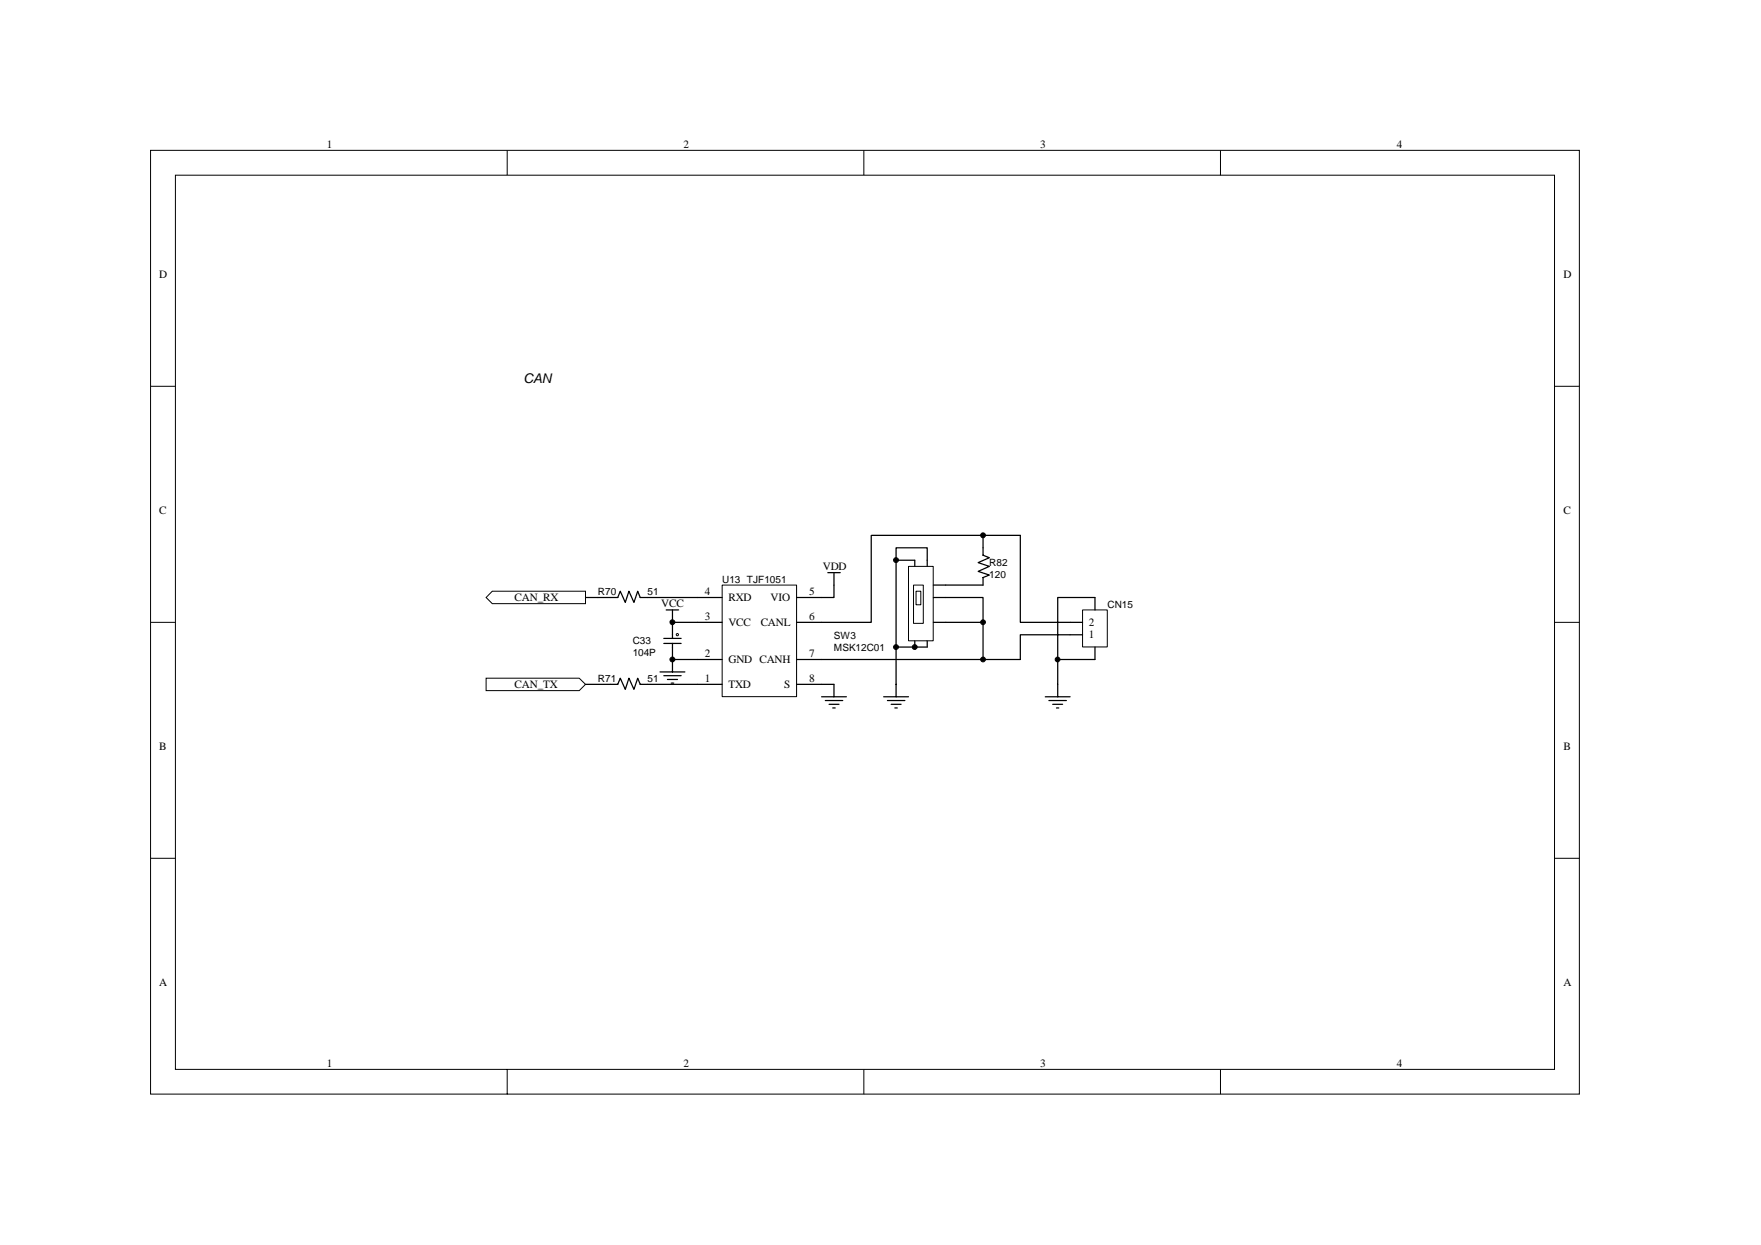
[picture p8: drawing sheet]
<svg xmlns="http://www.w3.org/2000/svg" width="297mm" height="210mm" viewBox="0 0 297 210" stroke-linecap="round" stroke-linejoin="round" font-family="sans-serif">
<g fill="none" stroke="#000" stroke-width=".17">
<path d="M25.4 25.4h241v159.1h-241zM29.6 29.5h232.6v150.9h-232.6zM85.6 25.4v4.1M145.7 25.4v4.1M205.9 25.4v4.1M25.4 65.2h4.2M262.2 65.2h4.2M25.4 105h4.2M262.2 105h4.2M25.4 144.8h4.2M262.2 144.8h4.2M85.6 180.4v4.2"/>
<path d="M145.7 180.4v4.2M205.9 180.4v4.2"/>
</g>
<g fill="#fff" stroke="#000" stroke-width=".17">
<path d="M83 99.7h15.8v2.1h-15.8l-1-1z" fill-rule="evenodd"/>
<path d="M82 114.4h15.7l1.1 1-1.1 1.1h-15.7z" fill-rule="evenodd"/>
</g>
<path d="M112 108.5h2.9M112 107.7h2.9M113.4 105v2.7M113.4 108.5v2.7" fill="none" stroke="#000" stroke-width=".21"/>
<circle cx="114.3" cy="107" r=".19" fill="#fff" stroke="#000" stroke-width=".17"/>
<g fill="none" stroke="#000" stroke-width=".21">
<path d="M139.6 96.6h2.1M140.7 96.6v4.2h-2.1M109.2 100.8h8.4M109.2 115.4h8.4M111.3 113.3h4.2M112 114h2.9M112.4 102.9h2.1M112.6 114.6h1.7M113.2 115.2h.4M113.4 102.9v2.1h4.2M117.6 111.2h-4.2v2.1M138.6 117.5h4.2"/>
<path d="M139.2 118.2h3M139.8 118.8h1.7M140.5 119.4h.4M140.7 115.4v2.1"/>
</g>
<path d="M121.8 98.7h12.6v18.8h-12.6z" fill="#fff"/>
<path d="M121.8 98.7h12.6v18.8h-12.6z" fill="none" stroke="#000" stroke-width=".17"/>
<path d="M165.8 92.4v1.2l1.1 .5-1.9 .8 1.9 .6-1.9 .9 1.9 .6-1.1 .4v1.3M117.6 115.4h4.2M117.6 111.2h4.2M117.6 105h4.2M117.6 100.8h4.2M134.4 115.4h4.2M134.4 111.2h4.2M134.4 105h4.2M134.4 100.8h4.2" fill="none" stroke="#000" stroke-width=".21"/>
<path d="M182.6 102.9h4.2v6.2h-4.2z" fill="#fff"/>
<path d="M182.6 102.9h4.2v6.2h-4.2z" fill="none" stroke="#000" stroke-width=".17"/>
<path d="M172.1 90.3v14.7h10.5M98.8 115.4h5.4l.4-1 .9 1.9 .6-1.9 .8 1.9 .7-1.9 .4 1h1.2M98.8 100.8h5.4l.4-1.1 .9 1.9 .6-1.9 .8 1.9 .7-1.9 .4 1.1h1.2M138.6 115.4h2.1M176.3 117.5h4.2M176.9 118.2h3M177.6 118.8h1.6M178.2 119.4h.4M182.6 107.1h-10.5v4.1M184.7 102.9v-2.1h-6.3v16.7M184.7 109.1v2.1h-6.3" fill="none" stroke="#000" stroke-width=".21"/>
<g fill="#000" stroke="#000" stroke-width=".17">
<circle cx="113.4" cy="111.2" r=".41"/>
<circle cx="113.4" cy="104.9" r=".41"/>
</g>
<path d="M153.3 95.5h4.1v12.6h-4.1z" fill="#fff"/>
<path d="M153.2 95.5h4.2v12.6h-4.2z" fill="none" stroke="#000" stroke-width=".17"/>
<path d="M154.3 94.5v1M156.4 94.5v1M157.4 98.7h2.1M154.3 108.1v1M156.4 108.1v1M157.4 105h2.1M157.4 100.8h2.1" fill="none" stroke="#000" stroke-width=".21"/>
<path d="M154.1 98.7h1.6v6.4h-1.6z" fill="#fff"/>
<path d="M154.1 98.7h1.6v6.4h-1.6z" fill="none" stroke="#000" stroke-width=".17"/>
<path d="M154.5 99.7h.8v2.3h-.8z" fill="#fff"/>
<path d="M154.5 99.7h.8v2.3h-.8z" fill="none" stroke="#000" stroke-width=".17"/>
<g fill="none" stroke="#000" stroke-width=".21">
<path d="M151.1 94.5h3.2M156.4 94.5v-2.1h-5.3v16.7M159.5 98.7h6.3M165.8 90.3v2.1M172.1 90.3h-25.1v14.7h-8.4M138.6 111.2h33.5M149.1 117.5h4.1M149.7 118.2h2.9M150.3 118.8h1.7M150.9 119.4h.5M151.1 109.1v8.4M151.1 109.1h5.3"/>
<path d="M159.5 105h6.3v6.2M159.5 100.8h6.3v4.2"/>
</g>
<g fill="#000" stroke="#000" stroke-width=".17">
<circle cx="151.1" cy="94.5" r=".41"/>
<circle cx="165.8" cy="90.3" r=".41"/>
<circle cx="151.1" cy="109.1" r=".41"/>
<circle cx="154.3" cy="109.1" r=".41"/>
<circle cx="165.8" cy="111.2" r=".4"/>
<circle cx="165.8" cy="104.9" r=".4"/>
<circle cx="178.4" cy="111.2" r=".4"/>
</g>
<text font-size="2.3" x="88.3" y="64.7">CAN</text>
<g font-size="1.9">
<text x="55.2" y="24.9">1</text>
<text x="115.3" y="24.9">2</text>
<text x="175.5" y="24.9">3</text>
<text x="235.6" y="24.9">4</text>
<text x="26.9" y="46.9">D</text>
<text x="263.7" y="46.9">D</text>
<text x="26.9" y="86.7">C</text>
<text x="263.7" y="86.7">C</text>
<text x="86.8" y="101.3">CAN_RX</text>
<text x="118.9" y="100.3">4</text>
<text x="122.9" y="101.3">RXD</text>
<text x="130" y="101.3">VIO</text>
<text x="136.5" y="100.3">5</text>
<text x="138.8" y="96.1">VDD</text>
<text x="111.5" y="102.4">VCC</text>
<text x="118.9" y="104.5">3</text>
<text x="122.9" y="105.5">VCC</text>
<text x="128.3" y="105.5">CANL</text>
<text x="136.5" y="104.5">6</text>
<text x="183.6" y="107.6">1</text>
<text x="183.6" y="105.5">2</text>
<text x="118.9" y="110.8">2</text>
<text x="122.9" y="111.8">GND CANH</text>
<text x="136.5" y="110.8">7</text>
<text x="86.8" y="116">CAN_TX</text>
<text x="118.9" y="115">1</text>
<text x="122.9" y="116">TXD</text>
<text x="132.3" y="116">S</text>
<text x="136.5" y="115">8</text>
<text x="26.9" y="126.5">B</text>
<text x="263.7" y="126.5">B</text>
<text x="26.9" y="166.3">A</text>
<text x="263.7" y="166.3">A</text>
<text x="55.2" y="179.9">1</text>
<text x="115.3" y="179.9">2</text>
<text x="175.5" y="179.9">3</text>
<text x="235.6" y="179.9">4</text>
</g>
<g font-size="1.7">
<text x="166.9" y="95.4">R82</text>
<text x="100.9" y="100.4">R70</text>
<text x="109.2" y="100.4">51</text>
<text x="121.8" y="98.3">U13 TJF1051</text>
<text x="166.9" y="97.5">120</text>
<text x="140.7" y="107.7">SW3</text>
<text x="186.8" y="102.5">CN15</text>
<text x="106.7" y="108.6">C33</text>
<text x="106.7" y="110.7">104P</text>
<text x="140.7" y="109.8">MSK12C01</text>
<text x="100.9" y="115.1">R71</text>
<text x="109.2" y="115.1">51</text>
</g>
</svg>
